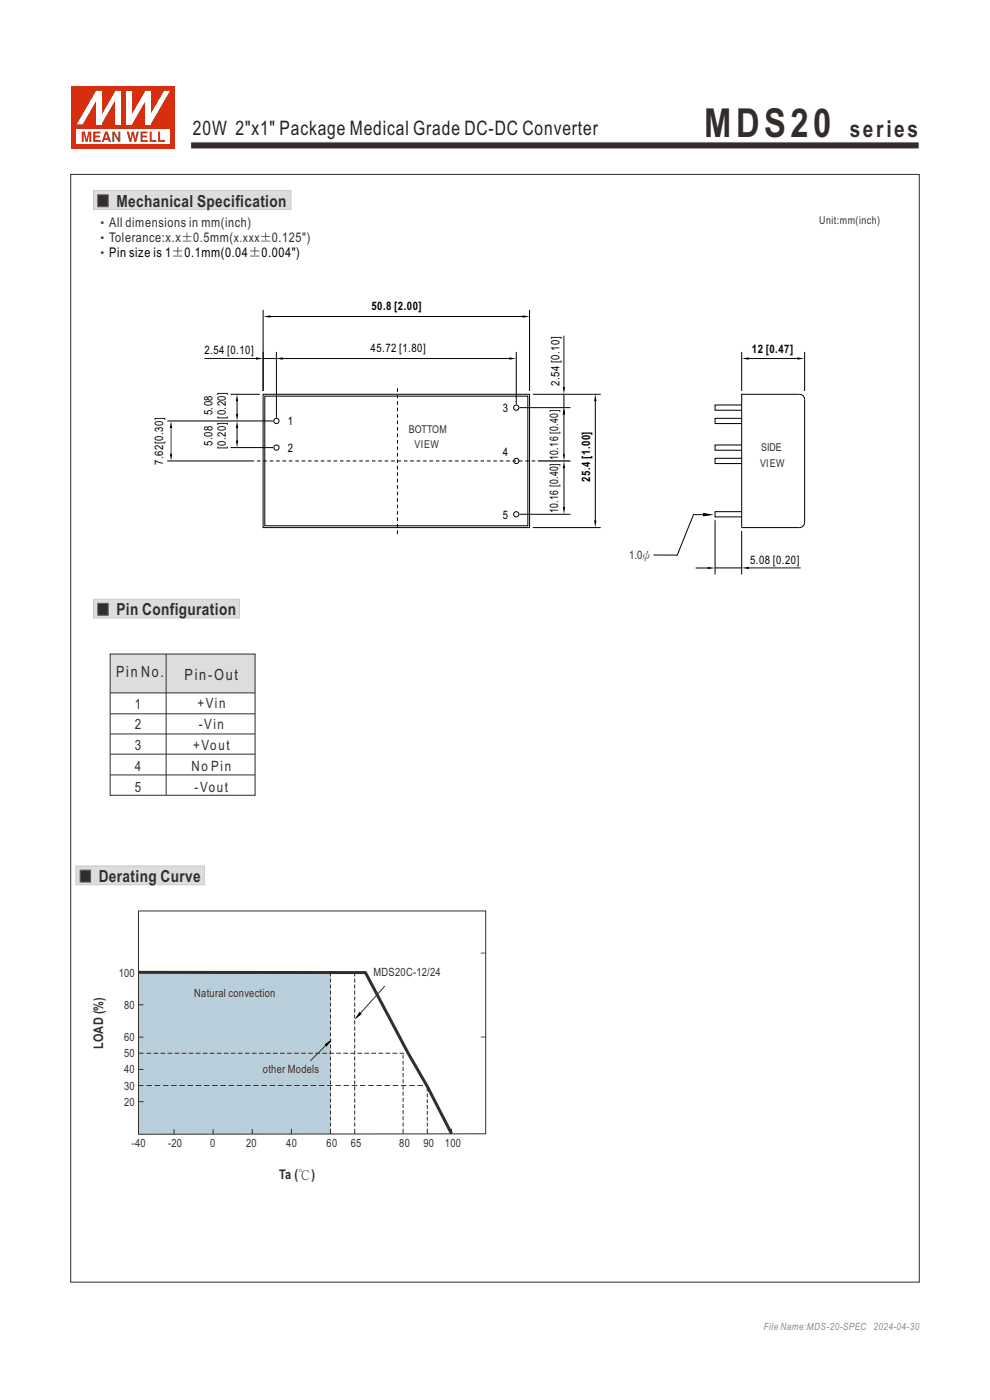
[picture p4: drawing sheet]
<svg xmlns="http://www.w3.org/2000/svg" width="210mm" height="297mm" viewBox="0 0 210 297" stroke-linecap="round" stroke-linejoin="round" font-family="sans-serif">
<path d="M29.4 206.4l40.7-.1v34.3h-40.7z" fill-rule="evenodd" fill="#b8ceda"/>
<path d="M19.8 40.4h41.9v4h-41.9z" fill-rule="evenodd" fill="#dcdddd" stroke="#c9caca" stroke-width=".21"/>
<path d="M20.7 41.3h2.2v2.6h-2.2z" fill-rule="evenodd" fill="#332c2b" stroke="#5f5d5d" stroke-width=".21"/>
<path d="M40.4 30.1h154.6v1.5h-154.6z" fill-rule="evenodd" fill="#332c2b" stroke="#fefefe" stroke-width=".21"/>
<path d="M16.1 183.7h27.3v4h-27.3z" fill-rule="evenodd" fill="#dcdddd" stroke="#c9caca" stroke-width=".21"/>
<path d="M17 184.6h2.2v2.5h-2.2z" fill-rule="evenodd" fill="#332c2b" stroke="#5f5d5d" stroke-width=".21"/>
<g fill="none" stroke="#332c2b" stroke-width=".21">
<path d="M29.4 213.2h1M29.4 206.3h1M102 202.2h1M102 220h1M29.4 220h1M29.4 223.4h1M29.4 226.9h1M29.4 230.3h1M29.4 233.7h1M36.9 239.6v1M45.2 239.5v1.1M53.5 239.5v1.1"/>
<path d="M61.8 239.5v1.1M70.1 239.5v1.1M75.2 239.5v1.1M85.5 239.5v1M90.6 239.5v1"/>
</g>
<path d="M31.1 223.4h54.6" fill="none" stroke="#332c2b" stroke-width=".21" stroke-dasharray="1 .5" stroke-linecap="butt"/>
<path d="M31.1 230.3h59" fill="none" stroke="#332c2b" stroke-width=".21" stroke-dasharray="1.1 .5" stroke-linecap="butt"/>
<path d="M70.1 239v-32.7M75.2 239v-32.7M85.5 239v-15.6" fill="none" stroke="#332c2b" stroke-width=".21" stroke-dasharray=".9 .4" stroke-linecap="butt"/>
<path d="M90.6 239v-8.6" fill="none" stroke="#332c2b" stroke-width=".21" stroke-dasharray=".8 .4" stroke-linecap="butt"/>
<path d="M15.2 18.4h22v13.2h-22z" fill-rule="evenodd" fill="#d62e0f"/>
<path d="M16.3 27.4h19.8v3.1h-19.8z" fill-rule="evenodd" fill="#fefefe"/>
<g fill="#d62e0f">
<path d="M26.9 27.9h.4l.4 1.6 .3-1.6h.4l.3 1.6 .3-1.6h.5l-.6 2.2h-.4l-.3-1.7-.3 1.7h-.4z" fill-rule="evenodd"/>
<path d="M29.8 27.9h1.5v.4h-1.1v.5h1v.3h-1v.6h1.1v.4h-1.5z" fill-rule="evenodd"/>
<path d="M31.7 27.9h.5v1.8h1v.4h-1.5z" fill-rule="evenodd"/>
<path d="M33.5 27.9h.5v1.8h1v.4h-1.5z" fill-rule="evenodd"/>
<path d="M17.3 27.9h.7l.4 1.7 .3-1.7h.7v2.2h-.4v-1.8l-.4 1.8h-.5l-.4-1.8v1.8h-.4z" fill-rule="evenodd"/>
<path d="M19.8 27.9h1.5v.4h-1.1v.5h1v.3h-1v.6h1.2v.4h-1.6z" fill-rule="evenodd"/>
<path d="M22.6 28.4l.2 .9h-.5zM22.3 27.9l-.7 2.2h.4l.2-.4h.7l.2 .4h.5l-.8-2.2z" fill-rule="evenodd"/>
<path d="M23.8 27.9h.5l.8 1.5v-1.5h.4v2.2h-.4l-.9-1.6v1.6h-.4z" fill-rule="evenodd"/>
</g>
<g fill="#fff">
<path d="M24.5 19.3h1.1v7.1h-1.1z" fill-rule="evenodd"/>
<path d="M24.5 19.3h1.1l-4.1 7.1h-1.1z" fill-rule="evenodd"/>
<path d="M20.4 19.3h1.1v7.1h-1.1z" fill-rule="evenodd"/>
<path d="M20.4 19.3h1.1v.3l-4 6.8h-1.2z" fill-rule="evenodd"/>
<path d="M30.8 19.3h1.1v7.1h-1.1z" fill-rule="evenodd"/>
<path d="M34.8 19.3h1.3l-4.2 7.1h-1v-.3z" fill-rule="evenodd"/>
<path d="M26.9 19.3h1.1v7.1h-1.1z" fill-rule="evenodd"/>
<path d="M30.8 19.3h1.1v.2l-3.9 6.9h-1.1v-.3z" fill-rule="evenodd"/>
</g>
<path d="M19.8 127.1h31v4h-31z" fill-rule="evenodd" fill="#dcdddd" stroke="#c9caca" stroke-width=".21"/>
<path d="M20.7 128h2.3v2.5h-2.3z" fill-rule="evenodd" fill="#332c2b" stroke="#5f5d5d" stroke-width=".21"/>
<path d="M81.6 209.2l-5.5 6.2M69.5 221.3l-3.7 3.8M103 240.5l-73.6 .1v-47.3h73.6v47.3" fill="none" stroke="#332c2b" stroke-width=".21"/>
<path d="M76.3 214.8l.3 .3-.9 .7zM69 221.6l1-.7-.7 1z" fill="#000"/>
<path d="M76.3 214.8l.3 .3-.9 .7zM69 221.6l1-.7-.7 1z" fill="none" stroke="#000" stroke-width=".21"/>
<path d="M23.4 138.7h30.7v8.3h-30.7z" fill-rule="evenodd" fill="#dcdddd"/>
<path d="M23.4 138.7h30.7v30h-30.7zM35.2 138.7v30M23.4 151.4h30.7M23.4 155.7h30.7M23.4 160h30.7M23.4 147h30.7M23.4 164.4h30.7M95.8 239.5v1" fill="none" stroke="#332c2b" stroke-width=".21"/>
<g fill="none" stroke="#000" stroke-width=".21">
<path d="M43.4 76.1h11.3M55.8 65.8v17.2M55.8 76.1h2.8M57.1 67.1h54M58.6 74.7v13.9M59.1 76.1h.6M59.8 76.1h48.3M109.5 74.7v11.1M112.3 65.8v17.2M119.6 71.2v11.2M157.3 74.7v8.3M158.8 76.1h10.6"/>
<path d="M170.7 74.7v8.3M35.5 97.8h18.4M35.5 89.3h22.4M36.3 90.4v6.1M48.9 83.6h6.2M48.9 95h9M50.3 84.8v3.4M50.3 90.4v3.4M55.8 83.6h56.5v28.3h-56.5zM56.2 84h55.8v27.5h-55.8zM110.2 86.5h10.8M113 83.6h14.4"/>
<path d="M114.1 97.8h6.9M119.6 83.6v2.9M119.6 87.7v9M119.6 99.2v8.4M126.3 85v25.9M157.3 85.9h-5.6v1.1h5.6M157.3 88.8h-5.6v1.1h5.6M157.3 94.4h-5.6v1.1h5.6M157.3 97.2h-5.6v1.1h5.6M170.7 84.8a1.13 1.13 0 0 0-1.1-1.2h-12.3v28.3h12.3a1.11 1.11 0 0 0 1.1-1.1M170.7 84.8v26M110.2 109.1h10.8"/>
<path d="M113 111.9h14.4M149.3 108.9l1.5 .3-1.5 .2zM150.5 109.2h-3.4l-3.4 8.6-5.1-.1M151.7 110.4v11.5M157.3 108.5h-5.6v1.2h5.6M157.3 112.6v9.3M147.6 120.5h2.7M151.7 120.5h5.6M158.6 120.5h11.2"/>
<circle cx="58.6" cy="95" r=".55"/>
<circle cx="58.6" cy="89.3" r=".55"/>
<circle cx="109.5" cy="86.5" r=".55"/>
<circle cx="109.5" cy="97.8" r=".55"/>
<circle cx="109.5" cy="109.1" r=".55"/>
</g>
<g fill="#000">
<path d="M54.3 75.8l1.5 .3-1.5 .2zM55.9 67.1l1.5-.2v.5zM58.5 76.1l.6-.1v.2zM58.5 76.1l1.5-.3v.5zM108 75.8l1.5 .3-1.5 .2zM110.8 66.9l1.5 .2-1.5 .3zM157.4 76.1l1.5-.3v.5zM169.1 75.8l1.5 .3-1.5 .2zM36 96.3h.5l-.2 1.5zM36.3 89.3l.2 1.5h-.5zM50.3 83.6l.2 1.5h-.5zM50 93.5h.5l-.2 1.5z"/>
<path d="M50.3 89.3l.2 1.5h-.5zM50 87.8h.5l-.2 1.5zM119.6 86.4l.3 1.5h-.5zM119.4 82.1h.5l-.3 1.5zM119.6 97.8l.3 1.5h-.5zM119.4 96.4h.5l-.3 1.3zM126.3 83.6l.2 1.5h-.5zM119.4 107.6h.5l-.3 1.5zM126 110.4h.5l-.2 1.5zM149.3 108.9l1.5 .3-1.5 .2zM150.1 120.2l1.5 .3-1.5 .2zM157.3 120.5l1.5-.3v.5z"/>
</g>
<path d="M54.5 97.8h59.6M84.3 113.3v-31" fill="none" stroke="#000" stroke-width=".21" stroke-dasharray=".8 .6" stroke-linecap="butt"/>
<path d="M29.4 206.3h48.1l9.1 17.1 4 7.1 5.2 10" fill="none" stroke="#332c2b" stroke-width=".63" stroke-linecap="butt"/>
<path d="M15 37h180v235h-180z" fill="none" stroke="#332c2b" stroke-width=".21"/>
<text font-size="8.5" fill="#332c2b" x="149.4" y="29">MDS20</text>
<text font-size="4.9" fill="#332c2b" x="180.2" y="29">series</text>
<text font-size="4.2" fill="#231f20" x="40.9" y="28.6">20W 2&quot;x1&quot; Package Medical Grade DC-DC Converter</text>
<g font-size="3.5" fill="#332c2b">
<text x="24.7" y="43.8">Mechanical Specification</text>
<text x="24.7" y="130.5">Pin Configuration</text>
<text x="20.9" y="187.1">Derating Curve</text>
</g>
<g font-size="3.3" fill="#332c2b">
<text x="24.7" y="143.7">Pin No.</text>
<text x="39.1" y="144.2">Pin-Out</text>
</g>
<g font-size="3" fill="#332c2b">
<text x="28.6" y="150.3">1</text>
<text x="28.6" y="154.7">2</text>
<text x="41.9" y="150.3">+Vin</text>
<text x="42.2" y="154.7">-Vin</text>
<text x="28.6" y="159.2">3</text>
<text x="41" y="159.1">+Vout</text>
<text x="28.6" y="163.6">4</text>
<text x="28.6" y="168">5</text>
<text x="40.6" y="163.5">No Pin</text>
<text x="41.3" y="167.9">-Vout</text>
</g>
<g font-size="2.8" fill="#332c2b">
<text x="20.3" y="51.3">‧Tolerance:x.x±0.5mm(x.xxx±0.125&quot;)</text>
<text x="20.4" y="48.1">‧All dimensions in mm(inch)</text>
<text x="20.3" y="54.5">‧Pin size is 1±0.1mm(0.04±0.004&quot;)</text>
<text x="21.8" y="222.6" transform="rotate(-90 21.8 222.6)">LOAD (%)</text>
<text x="59.2" y="250.2">Ta (℃)</text>
</g>
<g font-size="2.5">
<text x="78.8" y="65.7">50.8 [2.00]</text>
<text x="43.4" y="75">2.54 [0.10]</text>
<text x="78.6" y="74.6">45.72 [1.80]</text>
<text x="159.5" y="74.9">12 [0.47]</text>
<text x="118.7" y="81.9" transform="rotate(-90 118.7 81.9)">2.54 [0.10]</text>
<text x="45.1" y="88.1" transform="rotate(-90 45.1 88.1)">5.08</text>
<text x="47.9" y="88.8" transform="rotate(-90 47.9 88.8)">[0.20]</text>
<text x="106.6" y="87.5">3</text>
<text x="45.1" y="94.6" transform="rotate(-90 45.1 94.6)">5.08</text>
<text x="47.9" y="95.3" transform="rotate(-90 47.9 95.3)">[0.20]</text>
<text x="61.1" y="90.2">1</text>
<text x="61.1" y="95.9">2</text>
<text x="34.6" y="98.6" transform="rotate(-90 34.6 98.6)">7.62[0.30]</text>
<text x="106.6" y="96.8">4</text>
<text x="118.4" y="97.6" transform="rotate(-90 118.4 97.6)">10.16 [0.40]</text>
<text x="125.2" y="102.2" transform="rotate(-90 125.2 102.2)">25.4 [1.00]</text>
<text x="106.6" y="110.1">5</text>
<text x="118.4" y="108.9" transform="rotate(-90 118.4 108.9)">10.16 [0.40]</text>
<text x="159.1" y="119.7">5.08 [0.20]</text>
</g>
<text font-size="2.5" fill="#332c2b" x="133.4" y="118.6">1.0ψ</text>
<g font-size="2.4" fill="#332c2b">
<text x="25.2" y="207.2">100</text>
<text x="79.3" y="207.1">MDS20C-12/24</text>
<text x="26.3" y="214">80</text>
<text x="41.2" y="211.6">Natural convection</text>
<text x="26.3" y="220.9">60</text>
<text x="26.3" y="224.3">50</text>
<text x="26.3" y="227.7">40</text>
<text x="55.8" y="227.7">other Models</text>
<text x="26.3" y="231.1">30</text>
<text x="26.3" y="234.6">20</text>
<text x="27.9" y="243.2">-40</text>
<text x="35.7" y="243.2">-20</text>
<text x="44.6" y="243.2">0</text>
<text x="52.2" y="243.2">20</text>
<text x="60.7" y="243.2">40</text>
<text x="69.3" y="243.2">60</text>
<text x="74.4" y="243.2">65</text>
<text x="84.7" y="243.2">80</text>
<text x="89.8" y="243.2">90</text>
<text x="94.4" y="243.2">100</text>
</g>
<g font-size="2.3" fill="#332c2b">
<text x="173.8" y="47.6">Unit:mm(inch)</text>
<text x="86.7" y="91.9">BOTTOM</text>
<text x="87.9" y="95">VIEW</text>
<text x="161.5" y="95.6">SIDE</text>
<text x="161.2" y="99.2">VIEW</text>
</g>
<text font-size="2.1" fill="#8b8b8c" x="162" y="282.1">File Name:MDS-20-SPEC 2024-04-30</text>
</svg>
